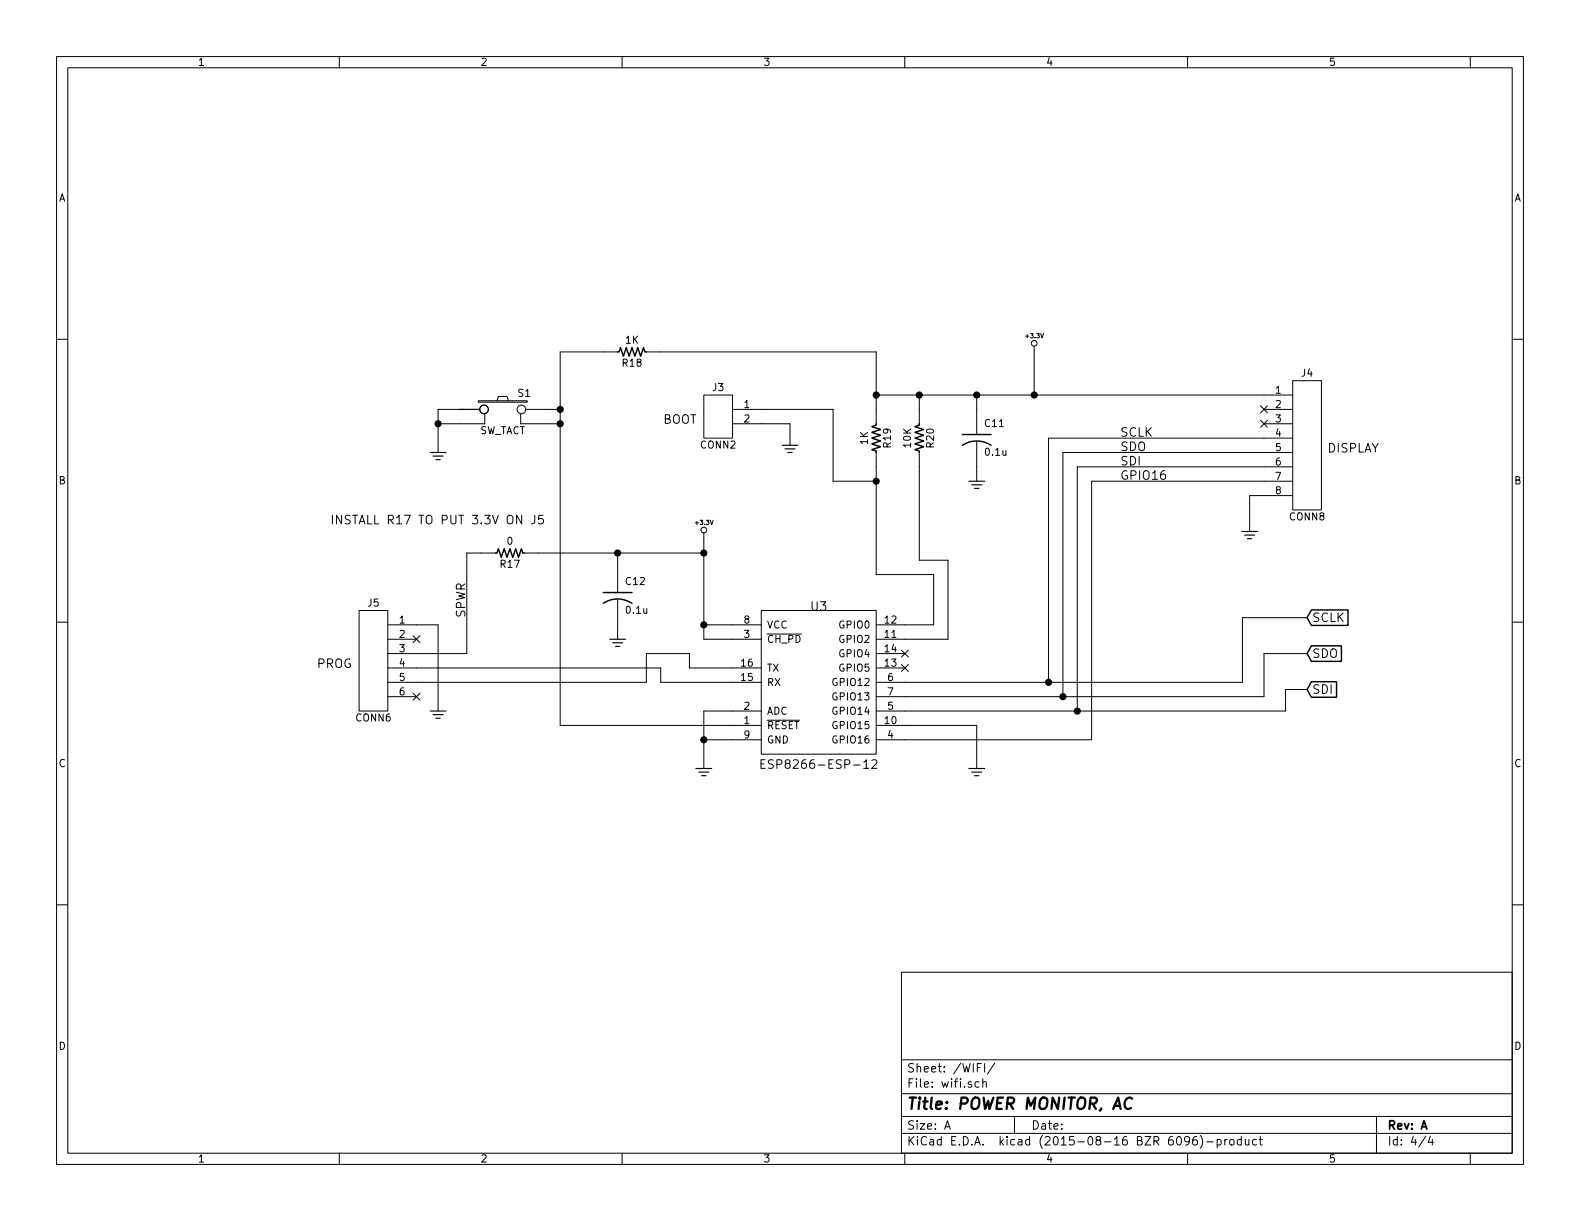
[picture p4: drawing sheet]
EESchema Schematic File Version 2
LIBS:custom
LIBS:power
LIBS:device
LIBS:transistors
LIBS:conn
LIBS:linear
LIBS:regul
LIBS:74xx
LIBS:cmos4000
LIBS:adc-dac
LIBS:memory
LIBS:xilinx
LIBS:microcontrollers
LIBS:dsp
LIBS:microchip
LIBS:analog_switches
LIBS:motorola
LIBS:texas
LIBS:intel
LIBS:audio
LIBS:interface
LIBS:digital-audio
LIBS:philips
LIBS:display
LIBS:cypress
LIBS:siliconi
LIBS:opto
LIBS:atmel
LIBS:contrib
LIBS:valves
LIBS:ac-power-monitor-cache
EELAYER 25 0
EELAYER END
$Descr A 11000 8500
encoding utf-8
Sheet 4 4
Title "POWER MONITOR, AC"
Date ""
Rev "A"
Comp ""
Comment1 ""
Comment2 ""
Comment3 ""
Comment4 ""
$EndDescr
$Comp
L ESP8266-ESP-12 U3
U 1 1
P 5700 4650
F 0 "U3" H 5700 5075 60  0000 C CNN
F 1 "ESP8266-ESP-12" H 5700 3975 60  0000 C CNN
F 2 "mods:ESP8266-ESP12" H 5700 4350 60  0001 C CNN
F 3 "" H 5700 4350 60  0000 C CNN
F 4 "800106-101" H 5700 4650 60  0001 C CNN "PartNumber"
	1    5700 4650
	1    0    0    -1  
$EndComp
Text GLabel 9100 4300 2    60   Input ~ 0
SCLK
Text GLabel 9100 4550 2    60   Input ~ 0
SDO
Text GLabel 9100 4800 2    60   Input ~ 0
SDI
$Comp
L GND_US #PWR019
U 1 1
P 6800 5350
F 0 "#PWR019" H 6780 5220 30  0001 C CNN
F 1 "GND_US" H 6790 5260 30  0001 C CNN
F 2 "" H 6800 5350 60  0000 C CNN
F 3 "" H 6800 5350 60  0000 C CNN
	1    6800 5350
	1    0    0    -1  
$EndComp
$Comp
L CONN8 J4
U 1 1
P 9100 3100
F 0 "J4" H 9100 3600 50  0000 C CNN
F 1 "CONN8" H 9100 2600 50  0000 C CNN
F 2 "mods:JST_B8B_XH_A" H 9100 3100 60  0001 C CNN
F 3 "" H 9100 3100 60  0000 C CNN
F 4 "800114-108" H 9100 3100 60  0001 C CNN "PartNumber"
	1    9100 3100
	1    0    0    -1  
$EndComp
$Comp
L GND_US #PWR020
U 1 1
P 8700 3700
F 0 "#PWR020" H 8680 3570 30  0001 C CNN
F 1 "GND_US" H 8690 3610 30  0001 C CNN
F 2 "" H 8700 3700 60  0000 C CNN
F 3 "" H 8700 3700 60  0000 C CNN
	1    8700 3700
	1    0    0    -1  
$EndComp
$Comp
L C_US C11
U 1 1
P 6800 3050
F 0 "C11" H 6850 3150 50  0000 L CNN
F 1 "0.1u" H 6850 2950 50  0000 L CNN
F 2 "mods:CC0603" H 6800 3050 60  0001 C CNN
F 3 "" H 6800 3050 60  0000 C CNN
F 4 "800000-104" H 6800 3050 60  0001 C CNN "PartNumber"
	1    6800 3050
	1    0    0    -1  
$EndComp
$Comp
L GND_US #PWR021
U 1 1
P 6800 3350
F 0 "#PWR021" H 6780 3220 30  0001 C CNN
F 1 "GND_US" H 6790 3260 30  0001 C CNN
F 2 "" H 6800 3350 60  0000 C CNN
F 3 "" H 6800 3350 60  0000 C CNN
	1    6800 3350
	1    0    0    -1  
$EndComp
$Comp
L +3.3V #PWR022
U 1 1
P 7200 2450
F 0 "#PWR022" H 7200 2410 30  0001 C CNN
F 1 "+3.3V" H 7200 2560 30  0000 C CNN
F 2 "" H 7200 2450 60  0000 C CNN
F 3 "" H 7200 2450 60  0000 C CNN
	1    7200 2450
	1    0    0    -1  
$EndComp
$Comp
L +3.3V #PWR023
U 1 1
P 4900 3750
F 0 "#PWR023" H 4900 3710 30  0001 C CNN
F 1 "+3.3V" H 4900 3860 30  0000 C CNN
F 2 "" H 4900 3750 60  0000 C CNN
F 3 "" H 4900 3750 60  0000 C CNN
	1    4900 3750
	1    0    0    -1  
$EndComp
$Comp
L C_US C12
U 1 1
P 4300 4150
F 0 "C12" H 4350 4250 50  0000 L CNN
F 1 "0.1u" H 4350 4050 50  0000 L CNN
F 2 "mods:CC0603" H 4300 4150 60  0001 C CNN
F 3 "" H 4300 4150 60  0000 C CNN
F 4 "800000-104" H 4300 4150 60  0001 C CNN "PartNumber"
	1    4300 4150
	1    0    0    -1  
$EndComp
Wire Wire Line
	6300 4750 8650 4750
Wire Wire Line
	8650 4750 8650 4300
Wire Wire Line
	8650 4300 9100 4300
Wire Wire Line
	6300 4850 8800 4850
Wire Wire Line
	8800 4850 8800 4550
Wire Wire Line
	8800 4550 9100 4550
Wire Wire Line
	6300 4950 8950 4950
Wire Wire Line
	8950 4950 8950 4800
Wire Wire Line
	8950 4800 9100 4800
Wire Wire Line
	6300 5050 6800 5050
Wire Wire Line
	6800 5050 6800 5350
Wire Wire Line
	4900 4450 5100 4450
Wire Wire Line
	4900 3750 4900 4450
Wire Wire Line
	4900 4350 5100 4350
Wire Wire Line
	8800 3450 8700 3450
Wire Wire Line
	8700 3450 8700 3700
Wire Wire Line
	6800 3250 6800 3350
Wire Wire Line
	6100 2750 8800 2750
Wire Wire Line
	7200 2750 7200 2450
Connection ~ 7200 2750
Connection ~ 4900 4350
Wire Wire Line
	8800 3050 7300 3050
Wire Wire Line
	7300 3050 7300 4750
Connection ~ 7300 4750
Wire Wire Line
	8800 3150 7400 3150
Wire Wire Line
	7400 3150 7400 4850
Connection ~ 7400 4850
Wire Wire Line
	8800 3250 7500 3250
Wire Wire Line
	7500 3250 7500 4950
Connection ~ 7500 4950
Wire Wire Line
	3750 3850 4900 3850
Wire Wire Line
	4300 3850 4300 3950
Connection ~ 4900 3850
Wire Wire Line
	8800 3350 7600 3350
Wire Wire Line
	7600 3350 7600 5150
Wire Wire Line
	7600 5150 6300 5150
$Comp
L GND_US #PWR024
U 1 1
P 4300 4450
F 0 "#PWR024" H 4280 4320 30  0001 C CNN
F 1 "GND_US" H 4290 4360 30  0001 C CNN
F 2 "" H 4300 4450 60  0000 C CNN
F 3 "" H 4300 4450 60  0000 C CNN
	1    4300 4450
	1    0    0    -1  
$EndComp
Wire Wire Line
	4300 4350 4300 4450
$Comp
L GND_US #PWR025
U 1 1
P 4900 5350
F 0 "#PWR025" H 4880 5220 30  0001 C CNN
F 1 "GND_US" H 4890 5260 30  0001 C CNN
F 2 "" H 4900 5350 60  0000 C CNN
F 3 "" H 4900 5350 60  0000 C CNN
	1    4900 5350
	1    0    0    -1  
$EndComp
Wire Wire Line
	5100 4950 4900 4950
Wire Wire Line
	4900 4950 4900 5350
Wire Wire Line
	5100 5150 4900 5150
Connection ~ 4900 5150
$Comp
L CONN2 J3
U 1 1
P 5000 2900
F 0 "J3" H 5000 3100 50  0000 C CNN
F 1 "CONN2" H 5000 2700 50  0000 C CNN
F 2 "mods:BERG2" H 5000 2900 60  0001 C CNN
F 3 "" H 5000 2900 60  0000 C CNN
F 4 "800116-102" H 5000 2900 60  0001 C CNN "PartNumber"
	1    5000 2900
	-1   0    0    -1  
$EndComp
Text Notes 4850 2950 2    60   ~ 0
BOOT
Text Notes 9600 3150 2    60   ~ 0
DISPLAY
$Comp
L R_US R19
U 1 1
P 6100 3050
F 0 "R19" V 6180 3050 50  0000 C CNN
F 1 "1K" V 6020 3050 50  0000 C CNN
F 2 "mods:RC0603" H 6100 3050 60  0001 C CNN
F 3 "" H 6100 3050 60  0000 C CNN
F 4 "800010-102" V 6100 3050 60  0001 C CNN "PartNumber"
	1    6100 3050
	1    0    0    -1  
$EndComp
$Comp
L R_US R20
U 1 1
P 6400 3050
F 0 "R20" V 6480 3050 50  0000 C CNN
F 1 "10K" V 6320 3050 50  0000 C CNN
F 2 "mods:RC0603" H 6400 3050 60  0001 C CNN
F 3 "" H 6400 3050 60  0000 C CNN
F 4 "800010-103" V 6400 3050 60  0001 C CNN "PartNumber"
	1    6400 3050
	1    0    0    -1  
$EndComp
Wire Wire Line
	6800 2750 6800 2850
Wire Wire Line
	6100 2450 6100 2850
Connection ~ 6800 2750
Wire Wire Line
	6400 2850 6400 2750
Connection ~ 6400 2750
Wire Wire Line
	6100 3250 6100 4000
Wire Wire Line
	6100 4000 6500 4000
Wire Wire Line
	6500 4000 6500 4350
Wire Wire Line
	6500 4350 6300 4350
Wire Wire Line
	6300 4450 6600 4450
Wire Wire Line
	6600 4450 6600 3900
Wire Wire Line
	6600 3900 6400 3900
Wire Wire Line
	6400 3900 6400 3250
Wire Wire Line
	5300 2850 5800 2850
Wire Wire Line
	5800 2850 5800 3350
Wire Wire Line
	5800 3350 6100 3350
Connection ~ 6100 3350
$Comp
L GND_US #PWR026
U 1 1
P 5500 3100
F 0 "#PWR026" H 5480 2970 30  0001 C CNN
F 1 "GND_US" H 5490 3010 30  0001 C CNN
F 2 "" H 5500 3100 60  0000 C CNN
F 3 "" H 5500 3100 60  0000 C CNN
	1    5500 3100
	1    0    0    -1  
$EndComp
Wire Wire Line
	5300 2950 5500 2950
Wire Wire Line
	5500 2950 5500 3100
$Comp
L SW_TACT S1
U 1 1
P 3500 2850
F 0 "S1" H 3650 2960 50  0000 C CNN
F 1 "SW_TACT" H 3500 2700 50  0000 C CNN
F 2 "mods:SW_TACT_6MM" H 3500 2850 60  0001 C CNN
F 3 "" H 3500 2850 60  0000 C CNN
F 4 "800107-101" H 3500 2850 60  0001 C CNN "PartNumber"
	1    3500 2850
	1    0    0    -1  
$EndComp
$Comp
L GND_US #PWR027
U 1 1
P 3050 3150
F 0 "#PWR027" H 3030 3020 30  0001 C CNN
F 1 "GND_US" H 3040 3060 30  0001 C CNN
F 2 "" H 3050 3150 60  0000 C CNN
F 3 "" H 3050 3150 60  0000 C CNN
	1    3050 3150
	1    0    0    -1  
$EndComp
Wire Wire Line
	3200 2850 3050 2850
Wire Wire Line
	3050 2850 3050 3150
Wire Wire Line
	3200 2950 3050 2950
Connection ~ 3050 2950
Wire Wire Line
	3900 5050 5100 5050
Wire Wire Line
	3900 2450 3900 5050
Wire Wire Line
	3900 2850 3800 2850
Wire Wire Line
	3800 2950 3900 2950
Connection ~ 3900 2950
$Comp
L R_US R18
U 1 1
P 4400 2450
F 0 "R18" V 4480 2450 50  0000 C CNN
F 1 "1K" V 4320 2450 50  0000 C CNN
F 2 "mods:RC0603" H 4400 2450 60  0001 C CNN
F 3 "" H 4400 2450 60  0000 C CNN
F 4 "800010-102" V 4400 2450 60  0001 C CNN "PartNumber"
	1    4400 2450
	0    1    1    0   
$EndComp
Wire Wire Line
	4600 2450 6100 2450
Connection ~ 6100 2750
Wire Wire Line
	4200 2450 3900 2450
Connection ~ 3900 2850
$Comp
L CONN6 J5
U 1 1
P 2600 4650
F 0 "J5" H 2600 5100 50  0000 C CNN
F 1 "CONN6" H 2600 4300 50  0000 C CNN
F 2 "mods:BERG6" H 2600 4650 60  0001 C CNN
F 3 "" H 2600 4650 60  0000 C CNN
F 4 "800116-106" H 2600 4650 60  0001 C CNN "PartNumber"
	1    2600 4650
	-1   0    0    -1  
$EndComp
$Comp
L GND_US #PWR028
U 1 1
P 3050 4950
F 0 "#PWR028" H 3030 4820 30  0001 C CNN
F 1 "GND_US" H 3040 4860 30  0001 C CNN
F 2 "" H 3050 4950 60  0000 C CNN
F 3 "" H 3050 4950 60  0000 C CNN
	1    3050 4950
	1    0    0    -1  
$EndComp
Wire Wire Line
	2900 4350 3050 4350
Wire Wire Line
	3050 4350 3050 4950
NoConn ~ 2900 4450
NoConn ~ 2900 4850
Wire Wire Line
	2900 4650 4600 4650
Wire Wire Line
	4600 4650 4600 4750
Wire Wire Line
	4600 4750 5100 4750
Wire Wire Line
	2900 4750 4500 4750
Wire Wire Line
	4500 4750 4500 4550
Wire Wire Line
	4500 4550 4800 4550
Wire Wire Line
	4800 4550 4800 4650
Wire Wire Line
	4800 4650 5100 4650
Text Notes 2450 4650 2    60   ~ 0
PROG
$Comp
L R_US R17
U 1 1
P 3550 3850
F 0 "R17" V 3630 3850 50  0000 C CNN
F 1 "0" V 3470 3850 50  0000 C CNN
F 2 "mods:RC0805" H 3550 3850 60  0001 C CNN
F 3 "" H 3550 3850 60  0000 C CNN
F 4 "800011-000" V 3550 3850 60  0001 C CNN "PartNumber"
	1    3550 3850
	0    1    1    0   
$EndComp
Connection ~ 4300 3850
Wire Wire Line
	2900 4550 3250 4550
Wire Wire Line
	3250 4550 3250 3850
Wire Wire Line
	3250 3850 3350 3850
Text Notes 2300 3650 0    60   ~ 0
INSTALL R17 TO PUT 3.3V ON J5
Text Label 3250 4300 1    60   ~ 0
SPWR
Text Label 7800 3050 0    60   ~ 0
SCLK
Text Label 7800 3150 0    60   ~ 0
SDO
Text Label 7800 3250 0    60   ~ 0
SDI
Text Label 7800 3350 0    60   ~ 0
GPIO16
NoConn ~ 8800 2850
NoConn ~ 8800 2950
NoConn ~ 6300 4550
NoConn ~ 6300 4650
$EndSCHEMATC
